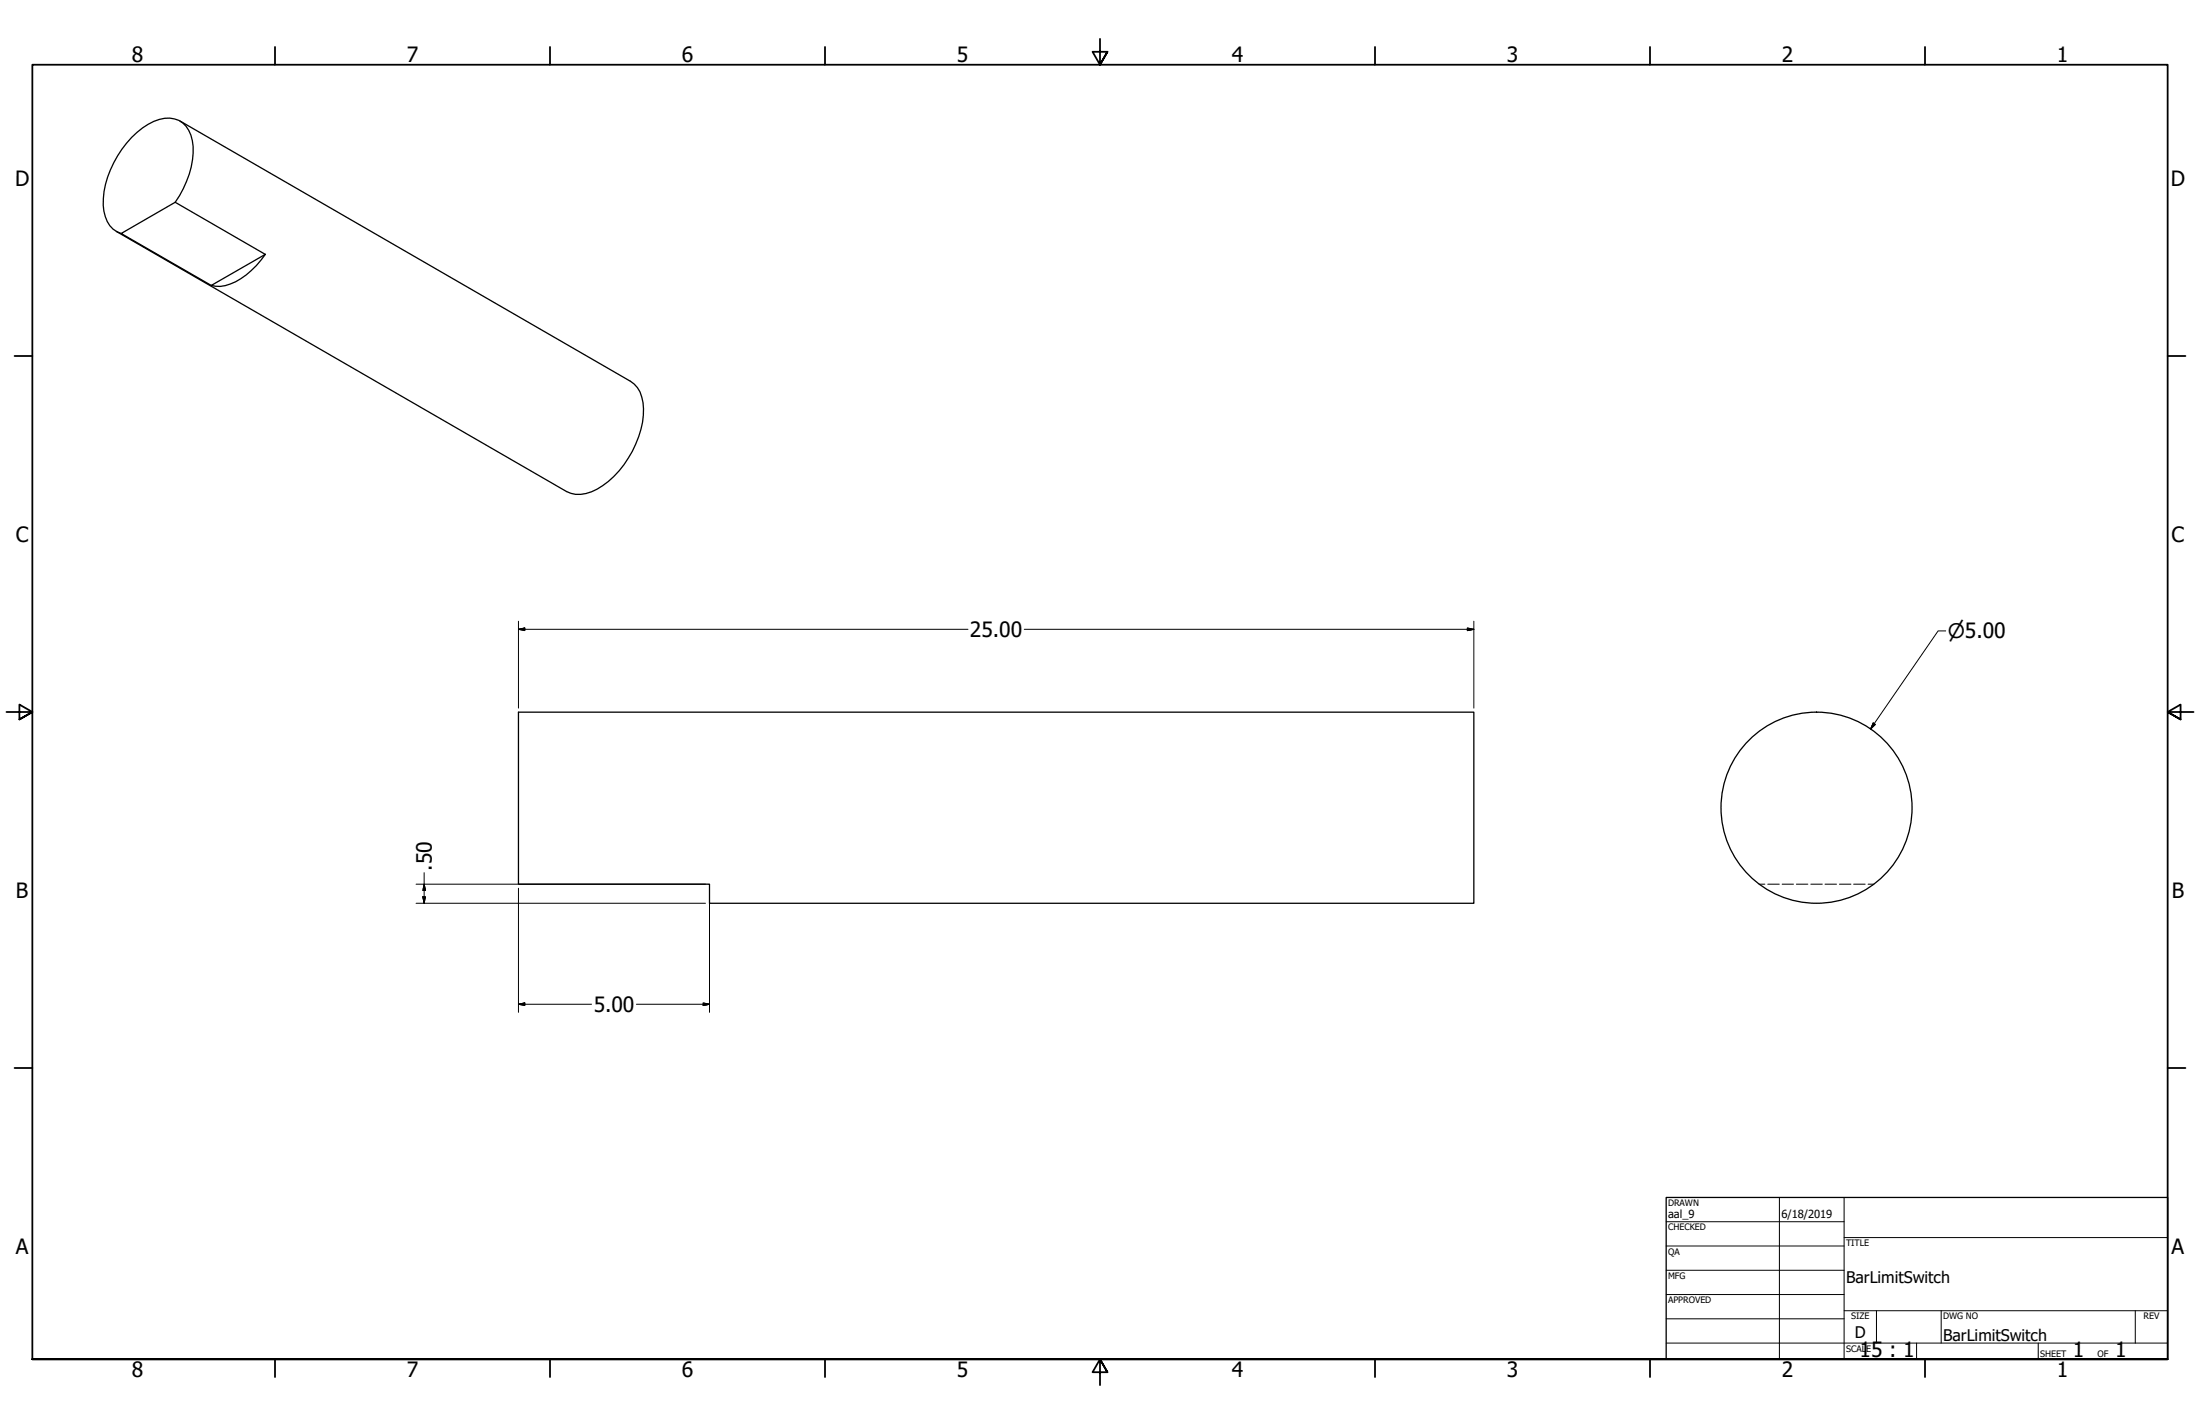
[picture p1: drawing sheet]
<svg xmlns="http://www.w3.org/2000/svg" width="864mm" height="559mm" viewBox="0 0 864 559" stroke-linecap="round" stroke-linejoin="round" font-family="sans-serif">
<!-- layer: Visible (ANSI) -->
<g fill="none" stroke="#000" stroke-width=".51">
<path d="M70.7 47.5l176.8 102.1a11.8 11.8 0 0 1 5.1 10.8 38.5 38.5 0 0 1-18.2 31.6 12.5 12.5 0 0 1-12 .9l-176.7-102.1M68.8 79.4a34.5 34.5 0 0 0 6.7-24.2 9.6 9.6 0 0 0-13-8.3 32.3 32.3 0 0 0-17.9 17 29.1 29.1 0 0 0-3.3 21.1 9.4 9.4 0 0 0 6.3 6.6M47.6 91.6l21.2-12.2 35.3 20.4-21.2 12.2zM104.1 99.8a29.1 29.1 0 0 1-15.6 12.3l-2 .3-3.6-.4M203.5 279.5h375v75h-300v-7.5h-75z"/>
<circle cx="713.1" cy="317" r="37.5"/>
</g>
<!-- layer: Hidden (ANSI) -->
<path d="M690.6 347h2.2M693.9 347h4.5M699.6 347h4.4M705.2 347h4.5M710.8 347h4.5M716.4 347h4.5M722.1 347h4.5M727.6 347h4.6M733.3 347h2.2" fill="none" stroke="#000" stroke-width=".39"/>
<!-- layer: Border (ANSI) -->
<g fill="none" stroke="#000" stroke-width=".7">
<path d="M107.9 18.4v7M215.9 18.4v7M323.8 18.4v7M431.8 15.2v10.2l-2.9-5.1h5.8l-2.9 5.1 2.9-5.1M539.8 18.4v7M647.7 18.4v7M755.6 18.4v7M5.7 139.7h7M850.9 139.7h7M2.5 279.4h10.2l-5.1-2.9v5.8l5.1-2.9-5.1 2.9M861.1 279.4h-10.2l5.1-2.9v5.8l-5.1-2.9 5.1 2.9M5.7 419.1h7"/>
<path d="M850.9 419.1h7M12.7 533.4v-508h838.2v508h-838.2h838.2M107.9 533.4v7M215.9 533.4v7M323.8 533.4v7M434.7 538.5l-2.9-5.1 2.9 5.1h-5.8l2.9-5.1v10.2M539.8 533.4v7M647.7 533.4v7M755.6 533.4v7"/>
</g>
<!-- layer: Title (ANSI) -->
<g fill="none" stroke="#000" stroke-width=".39">
<path d="M654 479.4h69.9M698.5 469.9v63.5M723.9 469.9v63.5M654 488.9h69.9M654 498.5h69.9M723.9 485.6h127M654 508h69.9M654 517.5h69.9M723.9 514.3h127M736.6 514.3v12.7M762 514.3v12.7M838.2 514.3v12.7"/>
<path d="M654 527h196.9M752.3 527v6.4M800.1 527v6.4"/>
</g>
<path d="M654 469.9h196.9v63.5h-196.9z" fill="none" stroke="#000" stroke-width=".51"/>
<!-- layer: Dimension (ANSI) -->
<g fill="none" stroke="#000" stroke-width=".39">
<path d="M203.5 247l2.5-.6v1.1zM203.5 247h176.5M203.5 243.8v34.1M402.1 247h176.4M576 246.4l2.5 .6-2.5 .5zM578.5 243.8v34.1M763.8 247.6h-3l-26.5 38.5M735.3 283.7l.9 .6-1.9 1.8zM163.3 347h113.6M163.3 354.5h113.6M166 351.9h1l-.5 2.6zM166.5 347l.5 2.4h-1z"/>
<path d="M166.5 342.5v12M203.5 348.6v48.7M278.5 348.6v48.7M203.5 394.1l2.5-.5v1zM203.5 394.1h28.7M249.8 394.1h28.7M276 393.6l2.5 .5-2.5 .5z"/>
</g>
<g fill="#000" stroke="#000" stroke-width=".39">
<path d="M203.5 247l2.5-.6zM203.5 247l2.5-.6v1.1zM576 247.5l2.5-.5zM576 246.4l2.5 .6-2.5 .5zM735.3 283.7l-1 2.4zM735.3 283.7l.9 .6-1.9 1.8zM166 351.9l.5 2.6zM166 351.9h1l-.5 2.6zM166.5 347l.5 2.4zM166.5 347l.5 2.4h-1zM203.5 394.1l2.5-.5zM203.5 394.1l2.5-.5v1z"/>
<path d="M276 394.6l2.5-.5zM276 393.6l2.5 .5-2.5 .5z"/>
</g>
<g font-size="8.3">
<text x="51.8" y="24.4">8</text>
<text x="159.7" y="24.4">7</text>
<text x="267.7" y="24.4">6</text>
<text x="375.6" y="24.4">5</text>
<text x="483.6" y="24.4">4</text>
<text x="591.5" y="24.4">3</text>
<text x="699.5" y="24.4">2</text>
<text x="807.4" y="24.4">1</text>
<text x="5.9" y="72.8">D</text>
<text x="852.1" y="72.8">D</text>
<text x="6.2" y="212.5">C</text>
<text x="852.4" y="212.5">C</text>
<text x="380.7" y="249.9">25.00</text>
<text x="169.5" y="341.7" transform="rotate(-90 169.5 341.7)">.50</text>
<text x="6.2" y="352.2">B</text>
<text x="852.5" y="352.2">B</text>
<text x="233" y="397.1">5.00</text>
<text x="6.2" y="491.9">A</text>
<text x="852.4" y="491.9">A</text>
<text x="730" y="532.5">15 : 1</text>
<text x="813.7" y="532.6">1</text>
<text x="830.3" y="532.6">1</text>
<text x="51.8" y="540.4">8</text>
<text x="159.7" y="540.4">7</text>
<text x="267.7" y="540.4">6</text>
<text x="375.6" y="540.4">5</text>
<text x="483.6" y="540.4">4</text>
<text x="591.5" y="540.4">3</text>
<text x="699.5" y="540.4">2</text>
<text x="807.4" y="540.4">1</text>
</g>
<text font-size="7.9" x="764.6" y="250.4">⌀5.00</text>
<g font-size="6.3">
<text x="724.7" y="503.4">BarLimitSwitch</text>
<text x="728.1" y="524.9">D</text>
<text x="762.8" y="526.2">BarLimitSwitch</text>
</g>
<g font-size="4.4">
<text x="654.8" y="478">aal_9</text>
<text x="699.3" y="478">6/18/2019</text>
</g>
<g font-size="3.5">
<text x="654.8" y="473.2">DRAWN</text>
<text x="654.8" y="482.8">CHECKED</text>
<text x="724.7" y="488.9">TITLE</text>
<text x="654.8" y="492.3">QA</text>
<text x="654.8" y="501.8">MFG</text>
<text x="654.8" y="511.4">APPROVED</text>
<text x="726.7" y="517.7">SIZE</text>
<text x="762.8" y="517.7">DWG NO</text>
<text x="841.4" y="517.7">REV</text>
<text x="724.7" y="530.4">SCALE</text>
<text x="800.9" y="532.6">SHEET</text>
<text x="823.3" y="532.6">OF</text>
</g>
</svg>
